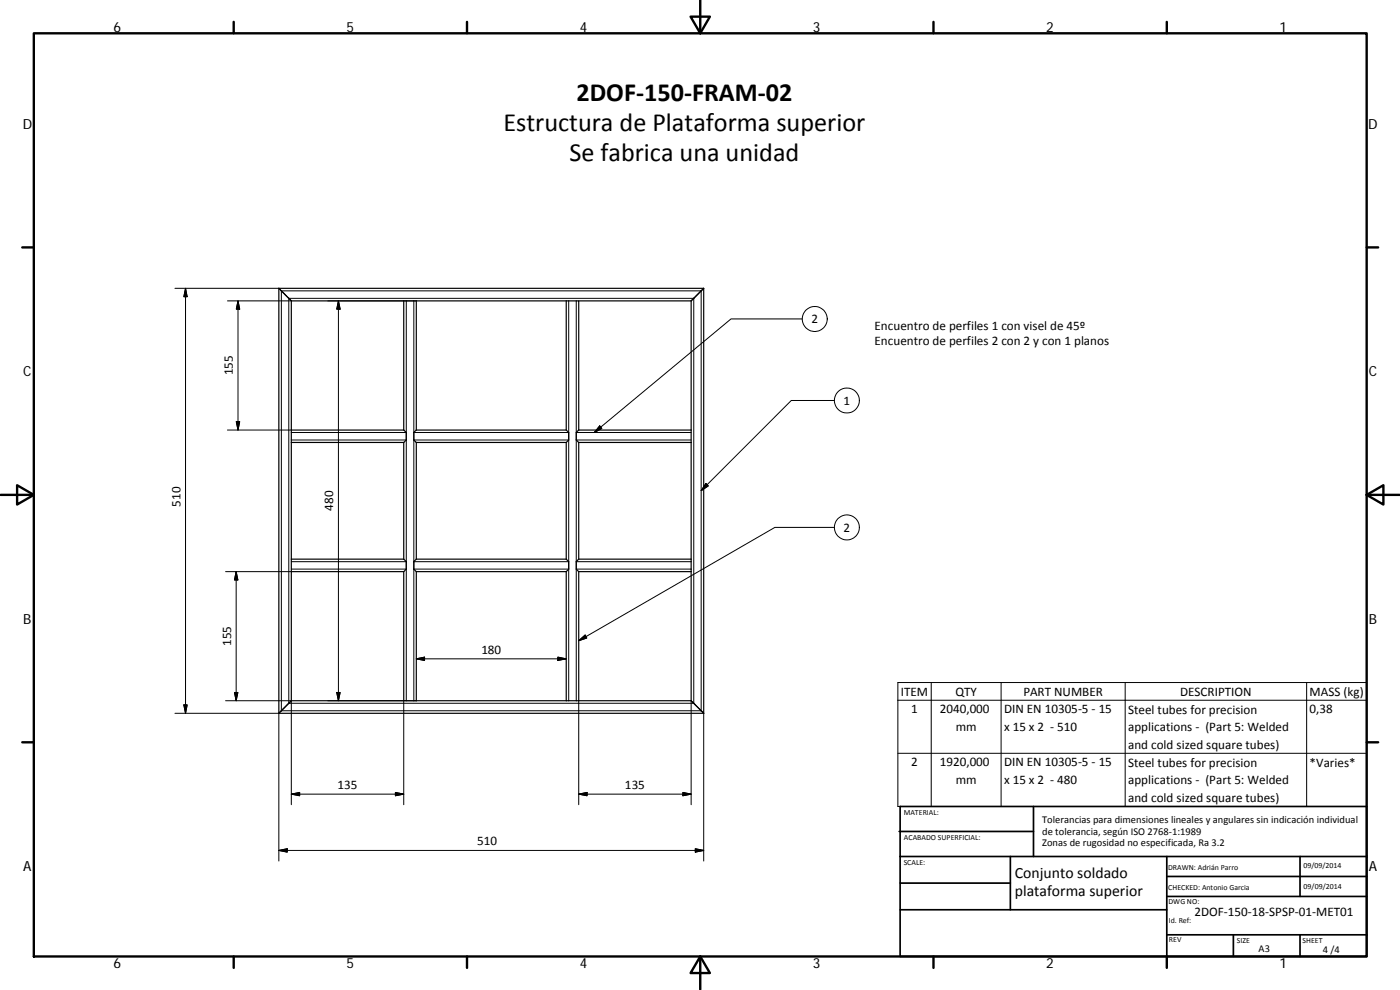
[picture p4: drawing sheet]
<svg xmlns="http://www.w3.org/2000/svg" width="420mm" height="297mm" viewBox="0 0 420 297" stroke-linecap="round" stroke-linejoin="round" font-family="sans-serif">
<g fill="none" stroke="#000" stroke-width=".36">
<path d="M83.7 86.5l3.7 3.8M83.7 86.5h127.5M83.7 86.5v127.5M87.4 90.3v38.7M87.4 90.3h33.8M121.2 90.3h3.7M121.2 90.3v38.7M124.9 90.3h45M124.9 90.3v38.7M169.9 90.3v38.7M169.9 90.3h3.8v38.7M173.7 90.3h33.7"/>
<path d="M207.4 90.3v38.7M211.2 86.5l-3.8 3.8M211.2 86.5v127.5M87.4 129h33.8M87.4 132.8h33.8M87.4 129v3.8M87.4 132.8v35M121.2 129l.7 .8v2.2l-.7 .8M121.2 132.8v35M124.9 129l-.7 .8v2.2l.7 .8M124.9 132.8v35M124.9 129h45"/>
<path d="M124.9 132.8h45M169.9 132.8v35M169.9 129l.8 .8v2.2l-.8 .8M173.7 129l-.8 .8v2.2l.8 .8M173.7 132.8v35M173.7 129h33.7M173.7 132.8h33.7M207.4 129v3.8M207.4 132.8v35M87.4 167.8v3.7M87.4 171.5v38.7M87.4 167.8h33.8"/>
<path d="M87.4 171.5h33.8M121.2 167.8l.7 .7v2.3l-.7 .7M121.2 171.5v38.7h3.7M124.9 167.8l-.7 .7v2.3l.7 .7M124.9 171.5v38.7M124.9 167.8h45M124.9 171.5h45M169.9 167.8l.8 .7v2.3l-.8 .7M169.9 171.5v38.7M173.7 167.8l-.8 .7v2.3l.8 .7M173.7 167.8h33.7M173.7 171.5h33.7"/>
<path d="M173.7 171.5v38.7M207.4 167.8v3.7M207.4 171.5v38.7M83.7 214h127.5M87.4 210.2l-3.7 3.8M87.4 210.2h33.8M124.9 210.2h45M169.9 210.2h3.8M173.7 210.2h33.7M207.4 210.2l3.8 3.8"/>
</g>
<g fill="none" stroke="#000" stroke-width=".3">
<path d="M52.5 86.5h31.2M55.7 86.5l.5 2.5h-1zM55.7 86.5v127.5M68.3 90.3h19.1M71.4 90.3v38.7M71.4 90.3l.5 2.5h-1zM84.4 87.3h126v126h-126zM86.7 89.5h121.5v121.5h-121.5zM98.4 90.3h26.5M101.6 90.3v119.9M101.6 90.3l.5 2.5h-1zM121.9 90.3v119.9"/>
<path d="M124.2 90.3v119.9M170.7 90.3v119.9M172.9 90.3v119.9M240.8 95.7h-21.4l-41 34.1M68.3 129h19.1M70.9 126.5h1l-.5 2.5zM87.4 129.8h34.5M87.4 132h34.5M124.2 129.8h46.5M124.2 132h46.5M172.9 129.8h34.5M172.9 132h34.5"/>
<path d="M180 127.8l.6 .7-2.2 1.3zM250.4 120.2h-12.9l-27.1 27M211.8 145.1l.8 .7-2.2 1.4zM250.4 158.2h-17.9l-58.8 34M67.7 171.5h19.7M70.9 171.5v38.7M70.9 171.5l.5 2.5h-1zM87.4 168.5h34.5M87.4 170.8h34.5M124.2 168.5h46.5M124.2 170.8h46.5M172.9 168.5h34.5"/>
<path d="M172.9 170.8h34.5M124.9 197.7l2.5-.5v1zM124.9 197.7h45M167.4 197.2l2.5 .5-2.5 .5zM173.7 192.2l1.9-1.7 .5 .9zM52.5 214h31.2v44.3M55.2 211.5h1l-.5 2.5zM67.7 210.2h19.7v31.2M70.4 207.8h1l-.5 2.4zM98.4 210.2h26.5M101.1 207.8h1l-.5 2.4zM121.2 210.2v31.2"/>
<path d="M173.7 210.2v31.2M207.4 210.2v31.2M211.2 214v44.3M269.5 204.8h140.7v37.2h-140.7zM269.5 210.1h140.7M279.5 204.8v37.2M300.4 204.8v37.2M337.7 204.8v37.2M392.1 204.8v37.2M87.4 238.3l2.5-.5v1zM87.4 238.3h33.8M118.7 237.8l2.5 .5-2.5 .5z"/>
<path d="M173.7 238.3l2.5-.5v1zM173.7 238.3h33.7M204.9 237.8l2.5 .5-2.5 .5zM269.5 226h140.7M83.7 255.2l2.5-.5v1zM83.7 255.2h127.5M208.7 254.7l2.5 .5-2.5 .5z"/>
<circle cx="244.5" cy="95.7" r="3.7"/>
<circle cx="254.2" cy="120.2" r="3.7"/>
<circle cx="254.2" cy="158.2" r="3.7"/>
</g>
<g fill="none" stroke="#000" stroke-width=".71">
<path d="M10.1 10h400.1v277h-400.1zM70.1 6.6v3.4M140.2 6.6v3.4M207.3 5h5.8l-2.9 5zM210.2 0v10M280.2 6.6v3.4M350.2 6.6v3.4M6.7 74.2h3.4M410.2 74.2h3.4M.2 148.5h9.9M5.1 145.6l5 2.9-5 2.9zM410.2 148.5l5-2.9v5.8z"/>
<path d="M410.2 148.5h9.9M6.7 222.7h3.4M410.2 222.7h3.4M70.1 287v3.4M140.2 287v3.4M210.2 287l2.9 5h-5.8zM210.2 287v10M280.2 287v3.4M350.2 287v3.4"/>
</g>
<g fill="none" stroke="#000" stroke-width=".51">
<path d="M269.8 249.5h40.4M270.1 257h140.1M270.1 242h140.1v45h-140.1zM303.2 257v16M310.2 242v15M350.2 257v30M390.2 257v12M270.1 273h80.1M270.1 265h33.1M350.2 269h60M350.2 263h60M350.2 280.5h60"/>
<path d="M370.2 280.5v6.5M390.2 280.5v6.5"/>
</g>
<g fill="#000" stroke="#000" stroke-width=".3">
<path d="M55.7 86.5l.5 2.5h-1zM71.4 90.3l.5 2.5h-1zM101.6 90.3l.5 2.5h-1zM70.9 126.5h1l-.5 2.5zM180 127.8l.6 .7-2.2 1.3zM211.8 145.1l.8 .7-2.2 1.4zM70.9 171.5l.5 2.5h-1zM124.9 197.7l2.5-.5v1zM167.4 197.2l2.5 .5-2.5 .5zM173.7 192.2l1.9-1.7 .5 .9zM55.2 211.5h1l-.5 2.5zM70.4 207.8h1l-.5 2.4z"/>
<path d="M101.1 207.8h1l-.5 2.4zM87.4 238.3l2.5-.5v1zM118.7 237.8l2.5 .5-2.5 .5zM173.7 238.3l2.5-.5v1zM204.9 237.8l2.5 .5-2.5 .5zM83.7 255.2l2.5-.5v1zM208.7 254.7l2.5 .5-2.5 .5z"/>
</g>
<g font-size="7.9">
<text x="173" y="30.3">2DOF‐150‐FRAM‐02</text>
<text x="151.1" y="39.3">Estructura de Plataforma superior</text>
<text x="170.9" y="48.3">Se fabrica una unidad</text>
</g>
<g font-size="4.7">
<text x="304.6" y="263.5">Conjunto soldado</text>
<text x="304.6" y="268.9">plataforma superior</text>
</g>
<g font-size="4.2">
<text x="34" y="9.6">6</text>
<text x="104" y="9.6">5</text>
<text x="174" y="9.6">4</text>
<text x="244" y="9.6">3</text>
<text x="314" y="9.6">2</text>
<text x="384" y="9.6">1</text>
<text x="6.8" y="38.7">D</text>
<text x="410.6" y="38.7">D</text>
<text x="7" y="112.9">C</text>
<text x="410.8" y="112.9">C</text>
<text x="7" y="187.1">B</text>
<text x="410.8" y="187.1">B</text>
<text x="7" y="261.3">A</text>
<text x="410.8" y="261.3">A</text>
<text x="34" y="290.4">6</text>
<text x="104" y="290.4">5</text>
<text x="174" y="290.4">4</text>
<text x="244" y="290.4">3</text>
<text x="314" y="290.4">2</text>
<text x="384" y="290.4">1</text>
</g>
<g font-size="3.9">
<text x="243.5" y="97">2</text>
<text x="262.5" y="99">Encuentro de perfiles 1 con visel de 45º</text>
<text x="262.5" y="103.5">Encuentro de perfiles 2 con 2 y con 1 planos</text>
<text x="69.9" y="112.6" transform="rotate(-90 69.9 112.6)">155</text>
<text x="253.2" y="121.4">1</text>
<text x="54.1" y="152" transform="rotate(-90 54.1 152)">510</text>
<text x="100" y="153.2" transform="rotate(-90 100 153.2)">480</text>
<text x="253.2" y="159.5">2</text>
<text x="69.3" y="193.9" transform="rotate(-90 69.3 193.9)">155</text>
<text x="144.5" y="196.1">180</text>
<text x="270.4" y="208.7">ITEM</text>
<text x="286.7" y="208.7">QTY</text>
<text x="307.1" y="208.7">PART NUMBER</text>
<text x="354.2" y="208.7">DESCRIPTION</text>
<text x="393" y="208.8">MASS (kg)</text>
<text x="273.4" y="214">1</text>
<text x="282" y="214">2040,000</text>
<text x="301.3" y="214">DIN EN 10305‐5 ‐ 15</text>
<text x="338.6" y="214.1">Steel tubes for precision</text>
<text x="393" y="214">0,38</text>
<text x="286.8" y="219.3">mm</text>
<text x="301.3" y="219.3">x 15 x 2 ‐ 510</text>
<text x="338.6" y="219.4">applications ‐ (Part 5: Welded</text>
<text x="338.6" y="224.7">and cold sized square tubes)</text>
<text x="273.4" y="229.9">2</text>
<text x="282" y="229.9">1920,000</text>
<text x="301.3" y="229.9">DIN EN 10305‐5 ‐ 15</text>
<text x="338.6" y="230">Steel tubes for precision</text>
<text x="393" y="230">*Varies*</text>
<text x="101.3" y="236.7">135</text>
<text x="187.6" y="236.7">135</text>
<text x="286.8" y="235.2">mm</text>
<text x="301.3" y="235.2">x 15 x 2 ‐ 480</text>
<text x="338.6" y="235.4">applications ‐ (Part 5: Welded</text>
<text x="338.6" y="240.7">and cold sized square tubes)</text>
<text x="143.2" y="253.6">510</text>
<text x="358.5" y="274.9">2DOF‐150‐18‐SPSP‐01‐MET01</text>
</g>
<g font-size="3.1">
<text x="312.8" y="246.8">Tolerancias para dimensiones lineales y angulares sin indicación individual</text>
<text x="312.8" y="250.4">de tolerancia, según ISO 2768‐1:1989</text>
<text x="312.8" y="254">Zonas de rugosidad no especificada, Ra 3.2</text>
<text x="377.7" y="285.6">A3</text>
<text x="397" y="285.9">4 /4</text>
</g>
<g font-size="2.4">
<text x="271.2" y="244.4">MATERIAL:</text>
<text x="271.3" y="251.9">ACABADO SUPERFICIAL:</text>
<text x="271.2" y="259.7">SCALE:</text>
<text x="350.6" y="260.9">DRAWN: Adrián Parro</text>
<text x="391.2" y="260.6">09/09/2014</text>
<text x="350.6" y="267">CHECKED: Antonio Garcia</text>
<text x="391.2" y="266.6">09/09/2014</text>
<text x="350.7" y="271.4">DWG NO:</text>
<text x="350.8" y="276.8">Id. Ref:</text>
<text x="350.8" y="282.8">REV</text>
<text x="371.2" y="282.9">SIZE</text>
<text x="390.9" y="282.9">SHEET</text>
</g>
</svg>
